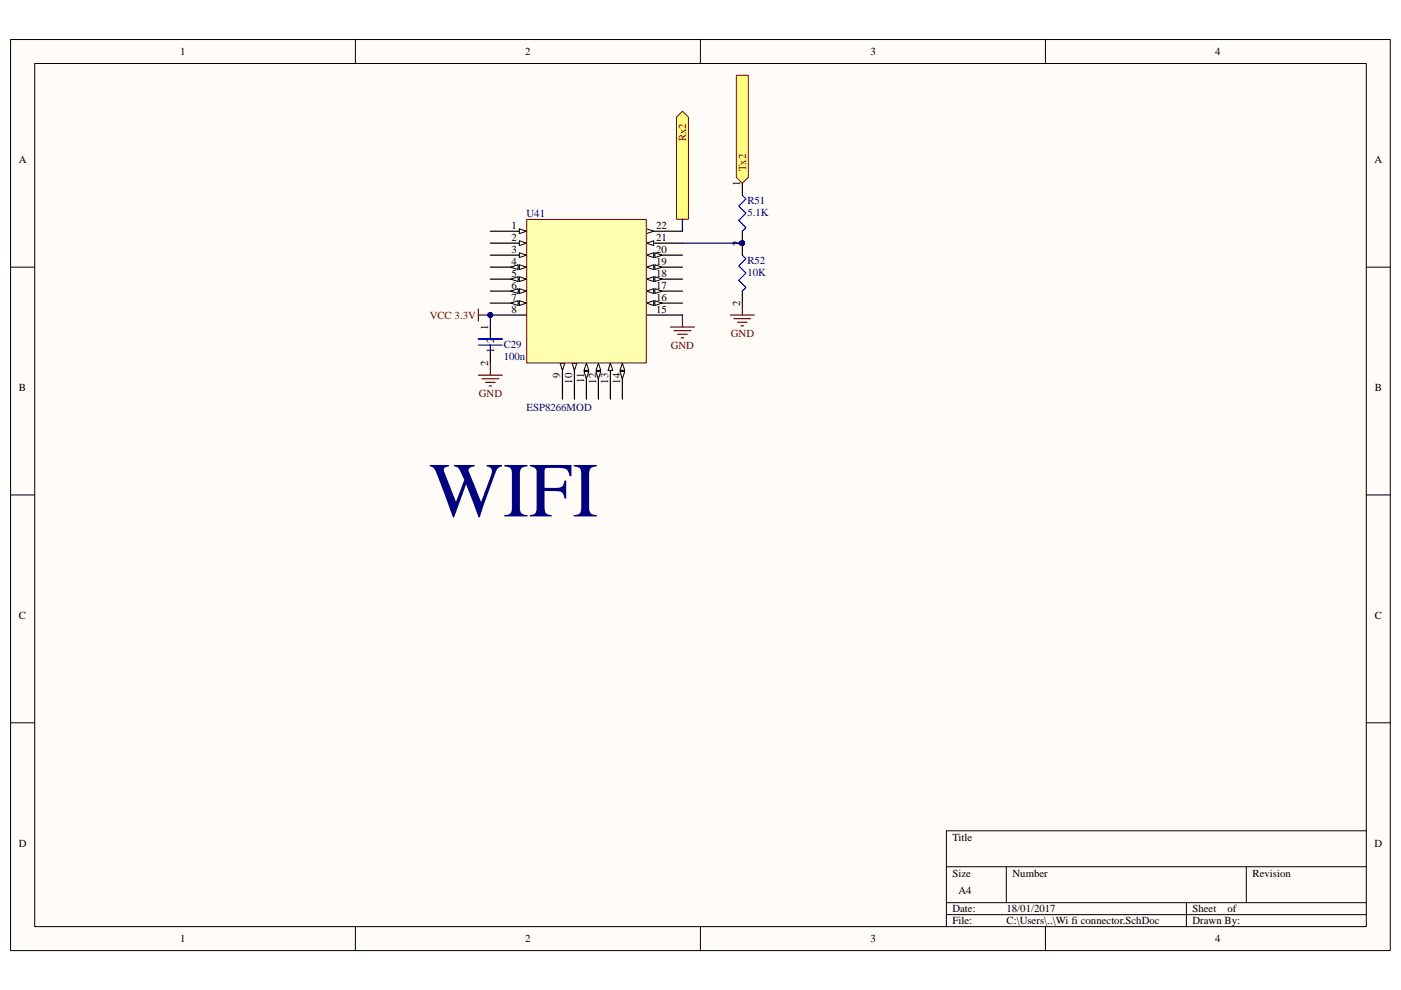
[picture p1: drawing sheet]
<svg xmlns="http://www.w3.org/2000/svg" width="297mm" height="210mm" viewBox="0 0 297 210" stroke-linecap="round" stroke-linejoin="round" font-family="sans-serif">
<path d="M2.3 8.4h292.5v193.1h-292.5z" fill="#fffcf8"/>
<path d="M2.2 8.4h292.6v193.1h-292.6z" fill="none" stroke="#000" stroke-width=".21"/>
<path d="M7.4 13.5h282.3v183h-282.3z" fill="#fffcf8"/>
<g fill="none" stroke="#000" stroke-width=".21">
<path d="M7.4 13.5h282.3v183h-282.3zM75.3 8.3v5.1M148.5 8.3v5.1M221.7 8.3v5.1M2.2 56.6h5.1M289.7 56.6h5.1M2.2 104.9h5.1M289.7 104.9h5.1M2.2 153.2h5.1M289.7 153.2h5.1M289.7 176.1h-89v20.4M75.3 196.5v5.1"/>
<path d="M148.5 196.5v5.1M200.7 183.8h89M200.7 191.4h89M200.7 193.9h89M213.4 183.8v7.6M221.7 196.5v5.1M251.5 191.4v5.1M264.2 183.8v7.6"/>
</g>
<path d="M143.4 24.8l1.3-1.2 1.3 1.2v21.7h-2.6z" fill-rule="evenodd" fill="#ffff80"/>
<path d="M143.4 24.8l1.3-1.2 1.3 1.2v21.7h-2.6z" fill="none" stroke="#800000" stroke-width=".21"/>
<path d="M156.1 16h2.6v21.6l-1.3 1.3-1.3-1.3z" fill-rule="evenodd" fill="#ffff80"/>
<path d="M156.1 16h2.6v21.6l-1.3 1.3-1.3-1.3z" fill="none" stroke="#800000" stroke-width=".21"/>
<path d="M101.4 65.5v2.6M101.4 66.8h2.6M142.2 69.3h5M142.9 70.1h3.6M143.7 70.9h2M144.4 71.6h.5M144.7 66.8v2.5" fill="none" stroke="#800000" stroke-width=".25"/>
<circle cx="103.9" cy="66.8" r=".49" fill="#000080"/>
<circle cx="103.9" cy="66.8" r=".49" fill="none" stroke="#000080" stroke-width=".21"/>
<path d="M157.4 49v2.6" fill="none" stroke="#000" stroke-width=".25"/>
<circle cx="157.4" cy="51.5" r=".49" fill="#000080"/>
<circle cx="157.4" cy="51.5" r=".49" fill="none" stroke="#000080" stroke-width=".21"/>
<path d="M157.4 41.4l.8 .8-1.6 1.5 1.6 1.5-1.6 1.5 1.6 1.6-.8 .7" fill="none" stroke="#00f" stroke-width=".25"/>
<path d="M157.4 38.9v2.5" fill="none" stroke="#000" stroke-width=".25"/>
<circle cx="157.4" cy="51.5" r=".49" fill="#000080"/>
<circle cx="157.4" cy="51.5" r=".49" fill="none" stroke="#000080" stroke-width=".21"/>
<path d="M157.4 51.6v2.5M157.4 61.7v2.6" fill="none" stroke="#000" stroke-width=".25"/>
<path d="M157.4 54.1l.8 .8-1.6 1.5 1.6 1.5-1.6 1.5 1.6 1.6-.8 .7" fill="none" stroke="#00f" stroke-width=".25"/>
<circle cx="157.4" cy="51.5" r=".49" fill="#000080"/>
<circle cx="157.4" cy="51.5" r=".49" fill="none" stroke="#000080" stroke-width=".21"/>
<circle cx="157.4" cy="51.5" r=".49" fill="#000080"/>
<circle cx="157.4" cy="51.5" r=".49" fill="none" stroke="#000080" stroke-width=".21"/>
<path d="M154.9 66.8h5M155.6 67.6h3.6M156.4 68.3h2M157.1 69.1h.5M157.4 64.3v2.5" fill="none" stroke="#800000" stroke-width=".25"/>
<path d="M144.7 51.6h12.7" fill="none" stroke="#000080" stroke-width=".25"/>
<circle cx="157.4" cy="51.5" r=".49" fill="#000080"/>
<circle cx="157.4" cy="51.5" r=".49" fill="none" stroke="#000080" stroke-width=".21"/>
<path d="M104 69.3v2.6M104 74.5v2.5" fill="none" stroke="#000" stroke-width=".25"/>
<path d="M101.4 71.9h5.1M101.4 73.2h5.1M104 73.2v1.3" fill="none" stroke="#00f" stroke-width=".25"/>
<path d="M101.4 79.5h5.1M104 77v2.5M102.2 80.3h3.5M103 81.1h2M103.7 81.8h.5" fill="none" stroke="#800000" stroke-width=".25"/>
<path d="M104 66.8v2.5" fill="none" stroke="#000080" stroke-width=".25"/>
<circle cx="103.9" cy="66.8" r=".49" fill="#000080"/>
<circle cx="103.9" cy="66.8" r=".49" fill="none" stroke="#000080" stroke-width=".21"/>
<path d="M104 49h7.6" fill="none" stroke="#000" stroke-width=".25"/>
<path d="M110.1 48.5l1.5 .5-1.5 .5z" fill="#fffcf8"/>
<path d="M110.1 48.5l1.5 .5-1.5 .5z" fill="none" stroke="#000" stroke-width=".21"/>
<path d="M104 51.6h7.6" fill="none" stroke="#000" stroke-width=".25"/>
<path d="M110.1 51.1l1.5 .5-1.5 .5z" fill="#fffcf8"/>
<path d="M110.1 51.1l1.5 .5-1.5 .5z" fill="none" stroke="#000" stroke-width=".21"/>
<path d="M104 54.1h7.6" fill="none" stroke="#000" stroke-width=".25"/>
<path d="M110.1 53.6l1.5 .5-1.5 .5z" fill="#fffcf8"/>
<path d="M110.1 53.6l1.5 .5-1.5 .5z" fill="none" stroke="#000" stroke-width=".21"/>
<path d="M104 56.6h7.6" fill="none" stroke="#000" stroke-width=".25"/>
<path d="M110.1 56.1l1.5 .5-1.5 .5z" fill="#fffcf8"/>
<path d="M110.1 56.1l1.5 .5-1.5 .5z" fill="none" stroke="#000" stroke-width=".21"/>
<path d="M108.3 56.6l1.6-.5v1z" fill="#fffcf8"/>
<path d="M108.3 56.6l1.6-.5v1z" fill="none" stroke="#000" stroke-width=".21"/>
<path d="M104 59.2h7.6" fill="none" stroke="#000" stroke-width=".25"/>
<path d="M110.1 58.7l1.5 .5-1.5 .5z" fill="#fffcf8"/>
<path d="M110.1 58.7l1.5 .5-1.5 .5z" fill="none" stroke="#000" stroke-width=".21"/>
<path d="M108.3 59.2l1.6-.5v1z" fill="#fffcf8"/>
<path d="M108.3 59.2l1.6-.5v1z" fill="none" stroke="#000" stroke-width=".21"/>
<path d="M104 61.7h7.6" fill="none" stroke="#000" stroke-width=".25"/>
<path d="M110.1 61.2l1.5 .5-1.5 .5z" fill="#fffcf8"/>
<path d="M110.1 61.2l1.5 .5-1.5 .5z" fill="none" stroke="#000" stroke-width=".21"/>
<path d="M108.3 61.7l1.6-.5v1z" fill="#fffcf8"/>
<path d="M108.3 61.7l1.6-.5v1z" fill="none" stroke="#000" stroke-width=".21"/>
<path d="M104 64.3h7.6" fill="none" stroke="#000" stroke-width=".25"/>
<path d="M110.1 63.8l1.5 .5-1.5 .5z" fill="#fffcf8"/>
<path d="M110.1 63.8l1.5 .5-1.5 .5z" fill="none" stroke="#000" stroke-width=".21"/>
<path d="M108.3 64.3l1.6-.5v1z" fill="#fffcf8"/>
<path d="M108.3 64.3l1.6-.5v1z" fill="none" stroke="#000" stroke-width=".21"/>
<path d="M104 66.8h7.6" fill="none" stroke="#000" stroke-width=".25"/>
<circle cx="103.9" cy="66.8" r=".49" fill="#000080"/>
<circle cx="103.9" cy="66.8" r=".49" fill="none" stroke="#000080" stroke-width=".21"/>
<path d="M119.2 77v7.6" fill="none" stroke="#000" stroke-width=".25"/>
<path d="M118.7 77h1.1l-.6 1.5z" fill="#fffcf8"/>
<path d="M118.7 77h1.1l-.6 1.5z" fill="none" stroke="#000" stroke-width=".21"/>
<path d="M121.8 77v7.6" fill="none" stroke="#000" stroke-width=".25"/>
<path d="M121.3 77h1l-.5 1.5z" fill="#fffcf8"/>
<path d="M121.3 77h1l-.5 1.5z" fill="none" stroke="#000" stroke-width=".21"/>
<path d="M124.3 77v7.6" fill="none" stroke="#000" stroke-width=".25"/>
<path d="M124.3 77l.5 1.5h-1z" fill="#fffcf8"/>
<path d="M124.3 77l.5 1.5h-1z" fill="none" stroke="#000" stroke-width=".21"/>
<path d="M123.8 78.8h1l-.5 1.5z" fill="#fffcf8"/>
<path d="M123.8 78.8h1l-.5 1.5z" fill="none" stroke="#000" stroke-width=".21"/>
<path d="M126.9 77v7.6" fill="none" stroke="#000" stroke-width=".25"/>
<path d="M126.9 77l.5 1.5h-1z" fill="#fffcf8"/>
<path d="M126.9 77l.5 1.5h-1z" fill="none" stroke="#000" stroke-width=".21"/>
<path d="M126.4 78.8h1l-.5 1.5z" fill="#fffcf8"/>
<path d="M126.4 78.8h1l-.5 1.5z" fill="none" stroke="#000" stroke-width=".21"/>
<path d="M129.4 77v7.6" fill="none" stroke="#000" stroke-width=".25"/>
<path d="M129.4 77l.5 1.5h-1z" fill="#fffcf8"/>
<path d="M129.4 77l.5 1.5h-1z" fill="none" stroke="#000" stroke-width=".21"/>
<path d="M131.9 77v7.6" fill="none" stroke="#000" stroke-width=".25"/>
<path d="M131.9 77l.6 1.5h-1.1z" fill="#fffcf8"/>
<path d="M131.9 77l.6 1.5h-1.1z" fill="none" stroke="#000" stroke-width=".21"/>
<path d="M131.4 78.8h1.1l-.6 1.5z" fill="#fffcf8"/>
<path d="M131.4 78.8h1.1l-.6 1.5z" fill="none" stroke="#000" stroke-width=".21"/>
<path d="M137.1 66.8h7.6M137.1 64.3h7.6" fill="none" stroke="#000" stroke-width=".25"/>
<path d="M137.1 64.3l1.5-.5v1z" fill="#fffcf8"/>
<path d="M137.1 64.3l1.5-.5v1z" fill="none" stroke="#000" stroke-width=".21"/>
<path d="M138.8 63.8l1.6 .5-1.6 .5z" fill="#fffcf8"/>
<path d="M138.8 63.8l1.6 .5-1.6 .5z" fill="none" stroke="#000" stroke-width=".21"/>
<path d="M137.1 61.7h7.6" fill="none" stroke="#000" stroke-width=".25"/>
<path d="M137.1 61.7l1.5-.5v1z" fill="#fffcf8"/>
<path d="M137.1 61.7l1.5-.5v1z" fill="none" stroke="#000" stroke-width=".21"/>
<path d="M138.8 61.2l1.6 .5-1.6 .5z" fill="#fffcf8"/>
<path d="M138.8 61.2l1.6 .5-1.6 .5z" fill="none" stroke="#000" stroke-width=".21"/>
<path d="M137.1 59.2h7.6" fill="none" stroke="#000" stroke-width=".25"/>
<path d="M137.1 59.2l1.5-.5v1z" fill="#fffcf8"/>
<path d="M137.1 59.2l1.5-.5v1z" fill="none" stroke="#000" stroke-width=".21"/>
<path d="M138.8 58.7l1.6 .5-1.6 .5z" fill="#fffcf8"/>
<path d="M138.8 58.7l1.6 .5-1.6 .5z" fill="none" stroke="#000" stroke-width=".21"/>
<path d="M137.1 56.6h7.6" fill="none" stroke="#000" stroke-width=".25"/>
<path d="M137.1 56.6l1.5-.5v1z" fill="#fffcf8"/>
<path d="M137.1 56.6l1.5-.5v1z" fill="none" stroke="#000" stroke-width=".21"/>
<path d="M138.8 56.1l1.6 .5-1.6 .5z" fill="#fffcf8"/>
<path d="M138.8 56.1l1.6 .5-1.6 .5z" fill="none" stroke="#000" stroke-width=".21"/>
<path d="M137.1 54.1h7.6" fill="none" stroke="#000" stroke-width=".25"/>
<path d="M137.1 54.1l1.5-.5v1z" fill="#fffcf8"/>
<path d="M137.1 54.1l1.5-.5v1z" fill="none" stroke="#000" stroke-width=".21"/>
<path d="M138.8 53.6l1.6 .5-1.6 .5z" fill="#fffcf8"/>
<path d="M138.8 53.6l1.6 .5-1.6 .5z" fill="none" stroke="#000" stroke-width=".21"/>
<path d="M137.1 51.6h7.6" fill="none" stroke="#000" stroke-width=".25"/>
<path d="M137.1 51.6l1.5-.5v1z" fill="#fffcf8"/>
<path d="M137.1 51.6l1.5-.5v1z" fill="none" stroke="#000" stroke-width=".21"/>
<path d="M137.1 49h7.6" fill="none" stroke="#000" stroke-width=".25"/>
<path d="M137.1 48.5l1.5 .5-1.5 .5z" fill="#fffcf8"/>
<path d="M137.1 48.5l1.5 .5-1.5 .5z" fill="none" stroke="#000" stroke-width=".21"/>
<path d="M111.7 46.6h25.3v30.4h-25.3z" fill="#ffffb0"/>
<path d="M111.7 46.5h25.3v30.5h-25.3z" fill="none" stroke="#800000" stroke-width=".21"/>
<circle cx="103.9" cy="66.8" r=".49" fill="#000080"/>
<circle cx="103.9" cy="66.8" r=".49" fill="none" stroke="#000080" stroke-width=".21"/>
<path d="M144.7 46.5v2.5" fill="none" stroke="#000080" stroke-width=".25"/>
<text font-size="16.5" fill="#000080" x="91.1" y="109.5">WIFI</text>
<g font-size="2.3">
<text x="38.2" y="11.7">1</text>
<text x="111.4" y="11.7">2</text>
<text x="184.5" y="11.7">3</text>
<text x="257.6" y="11.7">4</text>
<text x="4" y="34.5">A</text>
<text x="291.4" y="34.5">A</text>
<text x="156.9" y="39.4" transform="rotate(-90 156.9 39.4)">1</text>
<text x="108.5" y="48.6">1</text>
<text x="108.5" y="51.1">2</text>
<text x="108.5" y="53.6">3</text>
<text x="139.1" y="51.1">21</text>
<text x="139.1" y="48.6">22</text>
<text x="139.1" y="53.6">20</text>
<text x="156.9" y="52.2" transform="rotate(-90 156.9 52.2)">2</text>
<text x="156.9" y="52.1" transform="rotate(-90 156.9 52.1)">1</text>
<text x="108.5" y="56.2">4</text>
<text x="108.5" y="58.7">5</text>
<text x="139.1" y="58.7">18</text>
<text x="139.1" y="56.2">19</text>
<text x="108.5" y="61.3">6</text>
<text x="108.5" y="63.8">7</text>
<text x="139.1" y="63.8">16</text>
<text x="139.1" y="61.3">17</text>
<text x="156.9" y="64.9" transform="rotate(-90 156.9 64.9)">2</text>
<text x="103.5" y="69.9" transform="rotate(-90 103.5 69.9)">1</text>
<text x="108.5" y="66.3">8</text>
<text x="139.1" y="66.3">15</text>
<text x="103.5" y="77.6" transform="rotate(-90 103.5 77.6)">2</text>
<text x="104.8" y="74.8" transform="rotate(-90 104.8 74.8)">1</text>
<text x="104.8" y="72.7" transform="rotate(-90 104.8 72.7)">2</text>
<text x="4" y="82.8">B</text>
<text x="118.8" y="80.2" transform="rotate(-90 118.8 80.2)">9</text>
<text x="121.3" y="81.3" transform="rotate(-90 121.3 81.3)">10</text>
<text x="123.9" y="81.2" transform="rotate(-90 123.9 81.2)">11</text>
<text x="126.4" y="81.3" transform="rotate(-90 126.4 81.3)">12</text>
<text x="128.9" y="81.3" transform="rotate(-90 128.9 81.3)">13</text>
<text x="131.5" y="81.3" transform="rotate(-90 131.5 81.3)">14</text>
<text x="291.5" y="82.8">B</text>
<text x="4" y="131.2">C</text>
<text x="291.5" y="131.2">C</text>
<text x="4" y="179.5">D</text>
<text x="201.9" y="178.2">Title</text>
<text x="291.4" y="179.5">D</text>
<text x="201.9" y="185.8">Size</text>
<text x="214.7" y="185.8">Number</text>
<text x="265.6" y="185.8">Revision</text>
<text x="203.2" y="189.7">A4</text>
<text x="201.9" y="193.5">Date:</text>
<text x="201.9" y="196">File:</text>
<text x="213.4" y="196">C:\Users\..\Wi fi connector.SchDoc</text>
<text x="213.4" y="193.5">18/01/2017</text>
<text x="252.8" y="196">Drawn By:</text>
<text x="252.8" y="193.5">Sheet</text>
<text x="260.3" y="193.5">of</text>
<text x="38.2" y="199.8">1</text>
<text x="111.4" y="199.8">2</text>
<text x="184.5" y="199.8">3</text>
<text x="257.6" y="199.8">4</text>
</g>
<g font-size="2.3" fill="#800000">
<text x="145.5" y="30" transform="rotate(-90 145.5 30)">Rx2</text>
<text x="158.2" y="36.3" transform="rotate(-90 158.2 36.3)">Tx2</text>
<text x="91.1" y="67.6">VCC 3.3V</text>
<text x="154.9" y="71.4">GND</text>
<text x="142.2" y="74">GND</text>
<text x="101.5" y="84.1">GND</text>
</g>
<g font-size="2.3" fill="#000080">
<text x="111.6" y="46">U41</text>
<text x="158.5" y="45.8">5.1K</text>
<text x="158.5" y="43.2">R51</text>
<text x="158.5" y="58.5">10K</text>
<text x="158.5" y="55.9">R52</text>
<text x="106.8" y="76.2">100n</text>
<text x="106.8" y="73.7">C29</text>
<text x="111.6" y="87.2">ESP8266MOD</text>
</g>
</svg>
